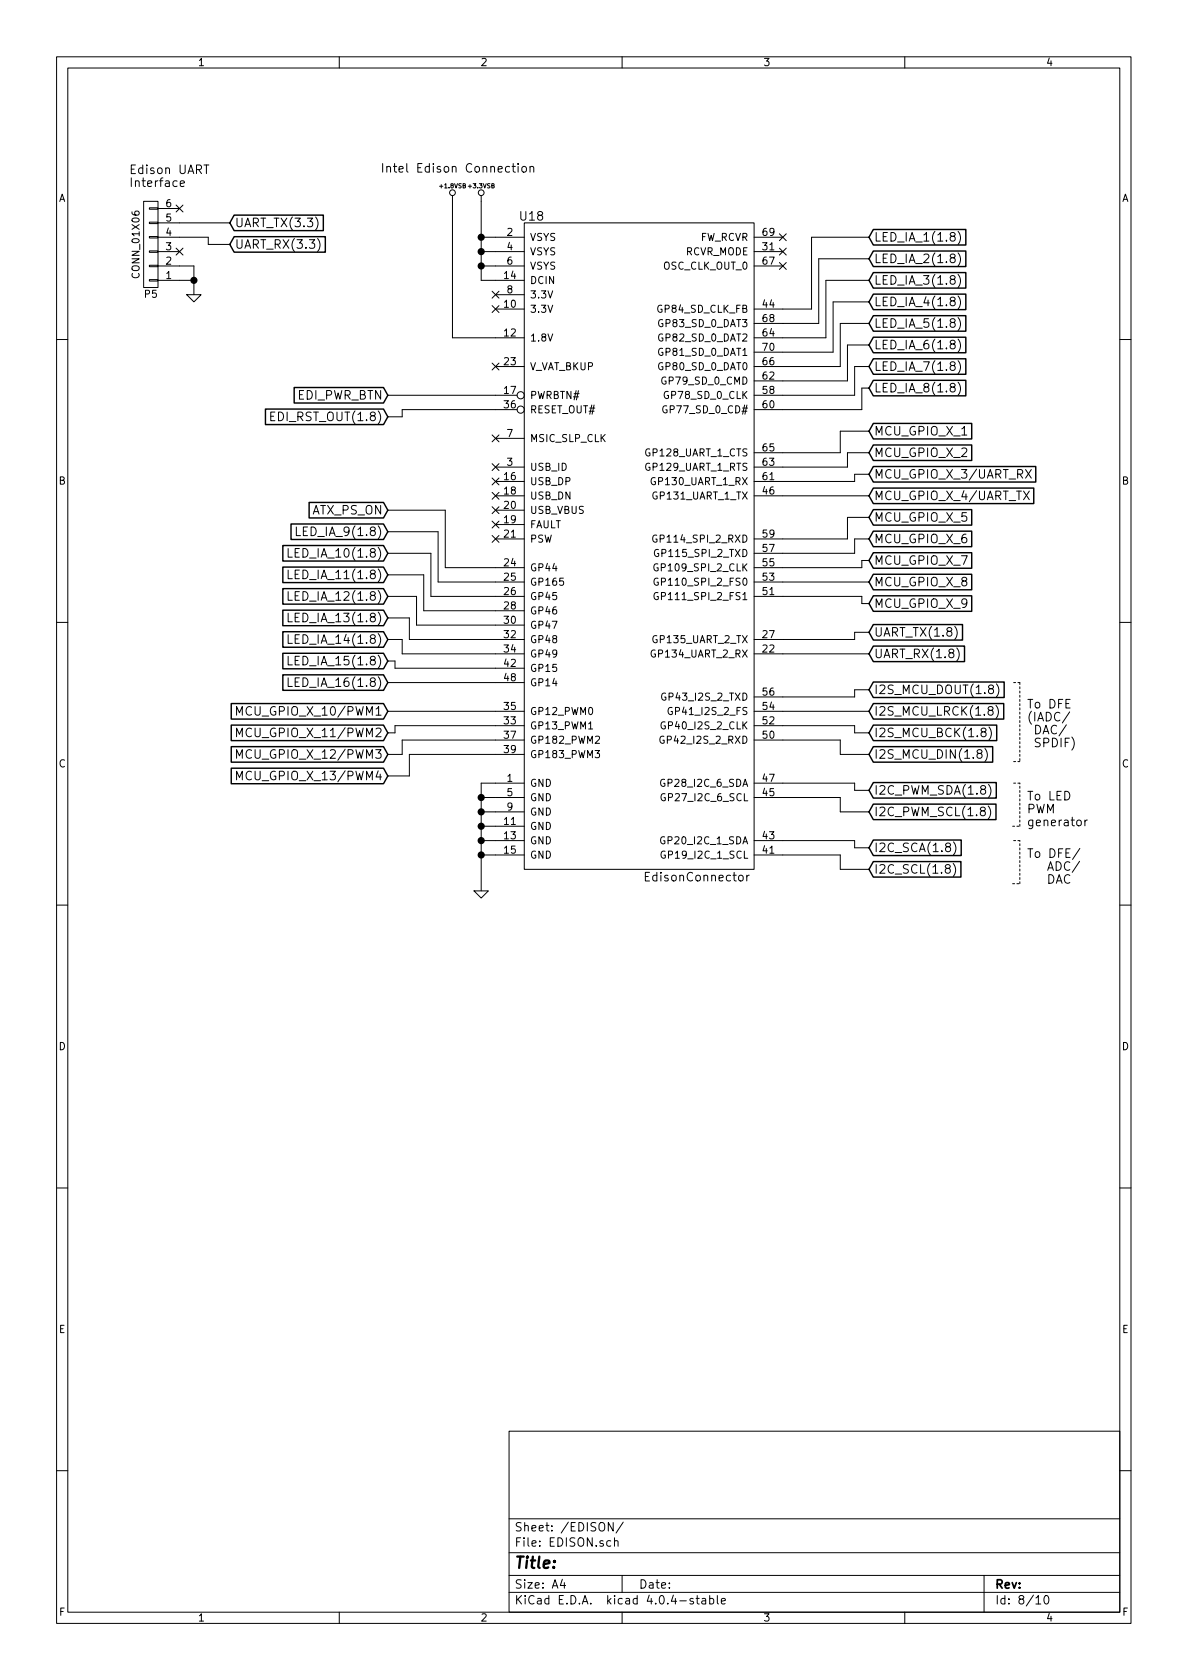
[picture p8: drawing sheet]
EESchema Schematic File Version 2
LIBS:museV2-rescue
LIBS:IntelEdisonBlockTemplate-cache
LIBS:74xgxx
LIBS:ac-dc
LIBS:actel
LIBS:adc-dac
LIBS:analog_switches
LIBS:atmel
LIBS:audio
LIBS:brooktre
LIBS:cmos_ieee
LIBS:conn
LIBS:contrib
LIBS:cypress
LIBS:dc-dc
LIBS:device
LIBS:digital-audio
LIBS:display
LIBS:dsp
LIBS:elec-unifil
LIBS:ftdi
LIBS:gennum
LIBS:graphic
LIBS:hc11
LIBS:intel
LIBS:interface
LIBS:ir
LIBS:linear
LIBS:logo
LIBS:memory
LIBS:microchip_pic10mcu
LIBS:microchip_pic12mcu
LIBS:microchip_pic16mcu
LIBS:microchip_pic18mcu
LIBS:microchip
LIBS:microchip1
LIBS:microcontrollers
LIBS:motorola
LIBS:msp430
LIBS:nxp_armmcu
LIBS:opto
LIBS:power
LIBS:philips
LIBS:powerint
LIBS:pspice
LIBS:references
LIBS:regul
LIBS:relays
LIBS:sensors
LIBS:siliconi
LIBS:special
LIBS:stm8
LIBS:stm32
LIBS:supertex
LIBS:texas
LIBS:transf
LIBS:transistors
LIBS:ttl_ieee
LIBS:valves
LIBS:video
LIBS:xilinx
LIBS:atx24
LIBS:muse-cache
LIBS:museV2-cache
EELAYER 25 0
EELAYER END
$Descr A4 8268 11693 portrait
encoding utf-8
Sheet 8 10
Title ""
Date ""
Rev ""
Comp ""
Comment1 ""
Comment2 ""
Comment3 ""
Comment4 ""
$EndDescr
$Comp
L EdisonConnector U18
U 1 1
P 3650 1550
F 0 "U18" H 3700 1600 60  0000 C CNN
F 1 "EdisonConnector" H 4850 -3000 60  0000 C CNN
F 2 "" H 3650 1950 60  0000 C CNN
F 3 "" H 3650 1950 60  0000 C CNN
	1    3650 1550
	1    0    0    -1  
$EndComp
Text Notes 7150 5200 0    60   ~ 0
To DFE\n(IADC/\n DAC/\n SPDIF)
$Comp
L +1.8VSB #PWR0104
U 1 1
P 3150 1400
F 0 "#PWR0104" H 3150 1540 20  0001 C CNN
F 1 "+1.8VSB" H 3150 1510 30  0000 C CNN
F 2 "" H 3150 1400 60  0000 C CNN
F 3 "" H 3150 1400 60  0000 C CNN
	1    3150 1400
	1    0    0    -1  
$EndComp
$Comp
L +3.3VSB #PWR0105
U 1 1
P 3350 1400
F 0 "#PWR0105" H 3350 1360 30  0001 C CNN
F 1 "+3.3VSB" H 3350 1510 30  0000 C CNN
F 2 "" H 3350 1400 60  0000 C CNN
F 3 "" H 3350 1400 60  0000 C CNN
	1    3350 1400
	1    0    0    -1  
$EndComp
Text Notes 900  1300 0    60   ~ 0
Edison UART \nInterface
NoConn ~ 1250 1450
NoConn ~ 1250 1750
$Comp
L GND-RESCUE-museV2-RESCUE-museV2 #PWR0106
U 1 1
P 1350 2050
F 0 "#PWR0106" H 1350 2050 30  0001 C CNN
F 1 "GND" H 1350 1980 30  0001 C CNN
F 2 "" H 1350 2050 60  0000 C CNN
F 3 "" H 1350 2050 60  0000 C CNN
	1    1350 2050
	1    0    0    -1  
$EndComp
$Comp
L CONN_01X06 P5
U 1 1
P 1050 1700
F 0 "P5" H 1050 2050 50  0000 C CNN
F 1 "CONN_01X06" V 1150 1700 50  0000 C CNN
F 2 "" H 1050 1700 60  0000 C CNN
F 3 "" H 1050 1700 60  0000 C CNN
	1    1050 1700
	-1   0    0    1   
$EndComp
NoConn ~ 5450 1850
NoConn ~ 5450 1750
NoConn ~ 5450 1650
NoConn ~ 3450 3450
NoConn ~ 3450 3350
NoConn ~ 3450 3750
NoConn ~ 3450 3650
NoConn ~ 3450 3550
NoConn ~ 3450 3250
NoConn ~ 3450 3050
NoConn ~ 3450 2550
NoConn ~ 3450 2150
NoConn ~ 3450 2050
Text Notes 2650 1200 0    60   ~ 0
Intel Edison Connection
$Comp
L GND-RESCUE-museV2-RESCUE-museV2 #PWR0107
U 1 1
P 3350 6200
F 0 "#PWR0107" H 3350 6200 30  0001 C CNN
F 1 "GND" H 3350 6130 30  0001 C CNN
F 2 "" H 3350 6200 60  0000 C CNN
F 3 "" H 3350 6200 60  0000 C CNN
	1    3350 6200
	1    0    0    -1  
$EndComp
Text Notes 7150 6150 0    60   ~ 0
To DFE/\n   ADC/\n   DAC
Text Notes 7150 5750 0    60   ~ 0
To LED\nPWM\ngenerator
Wire Notes Line
	7100 5850 7050 5850
Wire Notes Line
	7100 6150 7100 5850
Wire Notes Line
	7050 6150 7100 6150
Wire Wire Line
	2700 2750 3450 2750
Connection ~ 3350 5950
Wire Wire Line
	3350 5950 3450 5950
Connection ~ 3350 5850
Wire Wire Line
	3350 5850 3450 5850
Connection ~ 3350 5750
Wire Wire Line
	3350 5750 3450 5750
Connection ~ 3350 5650
Wire Wire Line
	3350 5650 3450 5650
Connection ~ 3350 5550
Wire Wire Line
	3450 5550 3350 5550
Wire Wire Line
	3350 5450 3450 5450
Wire Wire Line
	3350 5450 3350 6200
Connection ~ 3350 1850
Wire Wire Line
	3350 1950 3450 1950
Connection ~ 3350 1750
Wire Wire Line
	3350 1850 3450 1850
Connection ~ 3350 1650
Wire Wire Line
	3350 1400 3350 1950
Wire Wire Line
	3350 1750 3450 1750
Wire Wire Line
	3350 1650 3450 1650
Wire Wire Line
	5450 4550 6050 4550
Wire Wire Line
	1350 1850 1350 2050
Wire Wire Line
	1350 1950 1250 1950
Wire Wire Line
	1250 1550 1600 1550
Wire Wire Line
	1250 1650 1450 1650
Wire Wire Line
	1250 1850 1350 1850
Connection ~ 1350 1950
Wire Wire Line
	3450 2350 3150 2350
Wire Wire Line
	3150 2350 3150 1400
Wire Notes Line
	7100 5300 7050 5300
Wire Notes Line
	7100 4750 7050 4750
Wire Notes Line
	7100 4750 7100 5300
Wire Notes Line
	7100 5450 7050 5450
Wire Notes Line
	7100 5750 7100 5450
Wire Notes Line
	7050 5750 7100 5750
Text GLabel 1600 1550 2    60   Input ~ 0
UART_TX(3.3)
Text GLabel 1600 1700 2    60   Input ~ 0
UART_RX(3.3)
Wire Wire Line
	1600 1700 1450 1700
Wire Wire Line
	1450 1700 1450 1650
Text GLabel 2700 2750 0    60   Input ~ 0
EDI_PWR_BTN
Text GLabel 2700 2900 0    60   Input ~ 0
EDI_RST_OUT(1.8)
Wire Wire Line
	2700 2900 2800 2900
Wire Wire Line
	2800 2900 2800 2850
Wire Wire Line
	2800 2850 3450 2850
Text GLabel 2700 3550 0    60   Input ~ 0
ATX_PS_ON
Text GLabel 2700 3700 0    60   Input ~ 0
LED_IA_9(1.8)
Text GLabel 2700 3850 0    60   Input ~ 0
LED_IA_10(1.8)
Text GLabel 2700 4000 0    60   Input ~ 0
LED_IA_11(1.8)
Text GLabel 2700 4150 0    60   Input ~ 0
LED_IA_12(1.8)
Text GLabel 2700 4300 0    60   Input ~ 0
LED_IA_13(1.8)
Text GLabel 2700 4450 0    60   Input ~ 0
LED_IA_14(1.8)
Text GLabel 2700 4600 0    60   Input ~ 0
LED_IA_15(1.8)
Text GLabel 2700 4750 0    60   Input ~ 0
LED_IA_16(1.8)
Text GLabel 6050 1650 2    60   Input ~ 0
LED_IA_1(1.8)
Text GLabel 6050 1800 2    60   Input ~ 0
LED_IA_2(1.8)
Text GLabel 6050 1950 2    60   Input ~ 0
LED_IA_3(1.8)
Text GLabel 6050 2100 2    60   Input ~ 0
LED_IA_4(1.8)
Text GLabel 6050 2250 2    60   Input ~ 0
LED_IA_5(1.8)
Text GLabel 6050 2400 2    60   Input ~ 0
LED_IA_6(1.8)
Text GLabel 6050 2550 2    60   Input ~ 0
LED_IA_7(1.8)
Text GLabel 6050 2700 2    60   Input ~ 0
LED_IA_8(1.8)
Text GLabel 6050 4400 2    60   Input ~ 0
UART_TX(1.8)
Text GLabel 6050 4550 2    60   Input ~ 0
UART_RX(1.8)
Wire Wire Line
	5450 4450 5950 4450
Wire Wire Line
	5950 4450 5950 4400
Wire Wire Line
	5950 4400 6050 4400
Text GLabel 6050 4800 2    60   Input ~ 0
I2S_MCU_DOUT(1.8)
Text GLabel 6050 4950 2    60   Input ~ 0
I2S_MCU_LRCK(1.8)
Text GLabel 6050 5100 2    60   Input ~ 0
I2S_MCU_BCK(1.8)
Text GLabel 6050 5250 2    60   Input ~ 0
I2S_MCU_DIN(1.8)
Text GLabel 6050 5500 2    60   Input ~ 0
I2C_PWM_SDA(1.8)
Text GLabel 6050 5650 2    60   Input ~ 0
I2C_PWM_SCL(1.8)
Text GLabel 6050 5900 2    60   Input ~ 0
I2C_SCA(1.8)
Text GLabel 6050 6050 2    60   Input ~ 0
I2C_SCL(1.8)
Wire Wire Line
	5450 4850 5950 4850
Wire Wire Line
	5950 4850 5950 4800
Wire Wire Line
	5950 4800 6050 4800
Wire Wire Line
	6050 4950 5450 4950
Wire Wire Line
	5450 5050 5950 5050
Wire Wire Line
	5950 5050 5950 5100
Wire Wire Line
	5950 5100 6050 5100
Wire Wire Line
	5850 5250 6050 5250
Wire Wire Line
	5850 5250 5850 5150
Wire Wire Line
	5850 5150 5450 5150
Wire Wire Line
	5450 5450 5950 5450
Wire Wire Line
	5950 5450 5950 5500
Wire Wire Line
	5950 5500 6050 5500
Wire Wire Line
	6050 5650 5850 5650
Wire Wire Line
	5850 5650 5850 5550
Wire Wire Line
	5850 5550 5450 5550
Wire Wire Line
	6050 5900 5950 5900
Wire Wire Line
	5950 5900 5950 5850
Wire Wire Line
	5950 5850 5450 5850
Wire Wire Line
	6050 6050 5850 6050
Wire Wire Line
	5850 6050 5850 5950
Wire Wire Line
	5850 5950 5450 5950
Text GLabel 6050 3000 2    60   Input ~ 0
MCU_GPIO_X_1
Text GLabel 6050 3150 2    60   Input ~ 0
MCU_GPIO_X_2
Text GLabel 6050 3300 2    60   Input ~ 0
MCU_GPIO_X_3/UART_RX
Text GLabel 6050 3450 2    60   Input ~ 0
MCU_GPIO_X_4/UART_TX
Text GLabel 6050 3600 2    60   Input ~ 0
MCU_GPIO_X_5
Text GLabel 6050 3750 2    60   Input ~ 0
MCU_GPIO_X_6
Text GLabel 6050 3900 2    60   Input ~ 0
MCU_GPIO_X_7
Text GLabel 6050 4050 2    60   Input ~ 0
MCU_GPIO_X_8
Text GLabel 6050 4200 2    60   Input ~ 0
MCU_GPIO_X_9
Wire Wire Line
	5450 4150 6000 4150
Wire Wire Line
	5450 4050 6050 4050
Wire Wire Line
	5450 3950 6000 3950
Wire Wire Line
	6000 3950 6000 3900
Wire Wire Line
	6000 3900 6050 3900
Wire Wire Line
	5450 3850 5950 3850
Wire Wire Line
	5950 3850 5950 3750
Wire Wire Line
	5950 3750 6050 3750
Wire Wire Line
	5450 3750 5900 3750
Wire Wire Line
	5900 3750 5900 3600
Wire Wire Line
	5900 3600 6050 3600
Wire Wire Line
	5450 3450 6050 3450
Wire Wire Line
	5450 3350 5950 3350
Wire Wire Line
	5950 3350 5950 3300
Wire Wire Line
	5950 3300 6050 3300
Wire Wire Line
	5450 3250 5900 3250
Wire Wire Line
	5900 3250 5900 3150
Wire Wire Line
	5900 3150 6050 3150
Wire Wire Line
	5450 3150 5850 3150
Wire Wire Line
	5850 3150 5850 3000
Wire Wire Line
	5850 3000 6050 3000
Wire Wire Line
	5450 2850 6000 2850
Wire Wire Line
	6000 2850 6000 2700
Wire Wire Line
	6000 2700 6050 2700
Wire Wire Line
	5450 2750 5950 2750
Wire Wire Line
	5950 2750 5950 2550
Wire Wire Line
	5950 2550 6050 2550
Wire Wire Line
	5450 2650 5900 2650
Wire Wire Line
	5900 2650 5900 2400
Wire Wire Line
	5900 2400 6050 2400
Wire Wire Line
	5450 2550 5850 2550
Wire Wire Line
	5850 2550 5850 2250
Wire Wire Line
	5850 2250 6050 2250
Wire Wire Line
	5450 2450 5800 2450
Wire Wire Line
	5800 2450 5800 2100
Wire Wire Line
	5800 2100 6050 2100
Wire Wire Line
	5450 2350 5750 2350
Wire Wire Line
	5750 2350 5750 1950
Wire Wire Line
	5750 1950 6050 1950
Wire Wire Line
	5450 2250 5700 2250
Wire Wire Line
	5700 2250 5700 1800
Wire Wire Line
	5700 1800 6050 1800
Wire Wire Line
	5450 2150 5650 2150
Wire Wire Line
	5650 2150 5650 1650
Wire Wire Line
	5650 1650 6050 1650
Wire Wire Line
	6000 4150 6000 4200
Wire Wire Line
	6000 4200 6050 4200
Wire Wire Line
	2700 4750 3450 4750
Wire Wire Line
	3450 4650 2750 4650
Wire Wire Line
	2750 4650 2750 4600
Wire Wire Line
	2750 4600 2700 4600
Wire Wire Line
	2700 4450 2800 4450
Wire Wire Line
	2800 4450 2800 4550
Wire Wire Line
	2800 4550 3450 4550
Wire Wire Line
	3450 4450 2850 4450
Wire Wire Line
	2850 4450 2850 4300
Wire Wire Line
	2850 4300 2700 4300
Wire Wire Line
	2700 4150 2900 4150
Wire Wire Line
	2900 4150 2900 4350
Wire Wire Line
	2900 4350 3450 4350
Wire Wire Line
	3450 4250 2950 4250
Wire Wire Line
	2950 4250 2950 4000
Wire Wire Line
	2950 4000 2700 4000
Wire Wire Line
	2700 3850 3000 3850
Wire Wire Line
	3000 3850 3000 4150
Wire Wire Line
	3000 4150 3450 4150
Wire Wire Line
	3450 4050 3050 4050
Wire Wire Line
	3050 4050 3050 3700
Wire Wire Line
	3050 3700 2700 3700
Wire Wire Line
	2700 3550 3100 3550
Wire Wire Line
	3100 3550 3100 3950
Wire Wire Line
	3100 3950 3450 3950
Text GLabel 2700 4950 0    60   Input ~ 0
MCU_GPIO_X_10/PWM1
Wire Wire Line
	2700 4950 3450 4950
Text GLabel 2700 5100 0    60   Input ~ 0
MCU_GPIO_X_11/PWM2
Text GLabel 2700 5250 0    60   Input ~ 0
MCU_GPIO_X_12/PWM3
Text GLabel 2700 5400 0    60   Input ~ 0
MCU_GPIO_X_13/PWM4
Wire Wire Line
	2700 5100 2750 5100
Wire Wire Line
	2750 5100 2750 5050
Wire Wire Line
	2750 5050 3450 5050
Wire Wire Line
	2700 5250 2800 5250
Wire Wire Line
	2800 5250 2800 5150
Wire Wire Line
	2800 5150 3450 5150
Wire Wire Line
	2700 5400 2850 5400
Wire Wire Line
	2850 5400 2850 5250
Wire Wire Line
	2850 5250 3450 5250
$EndSCHEMATC
